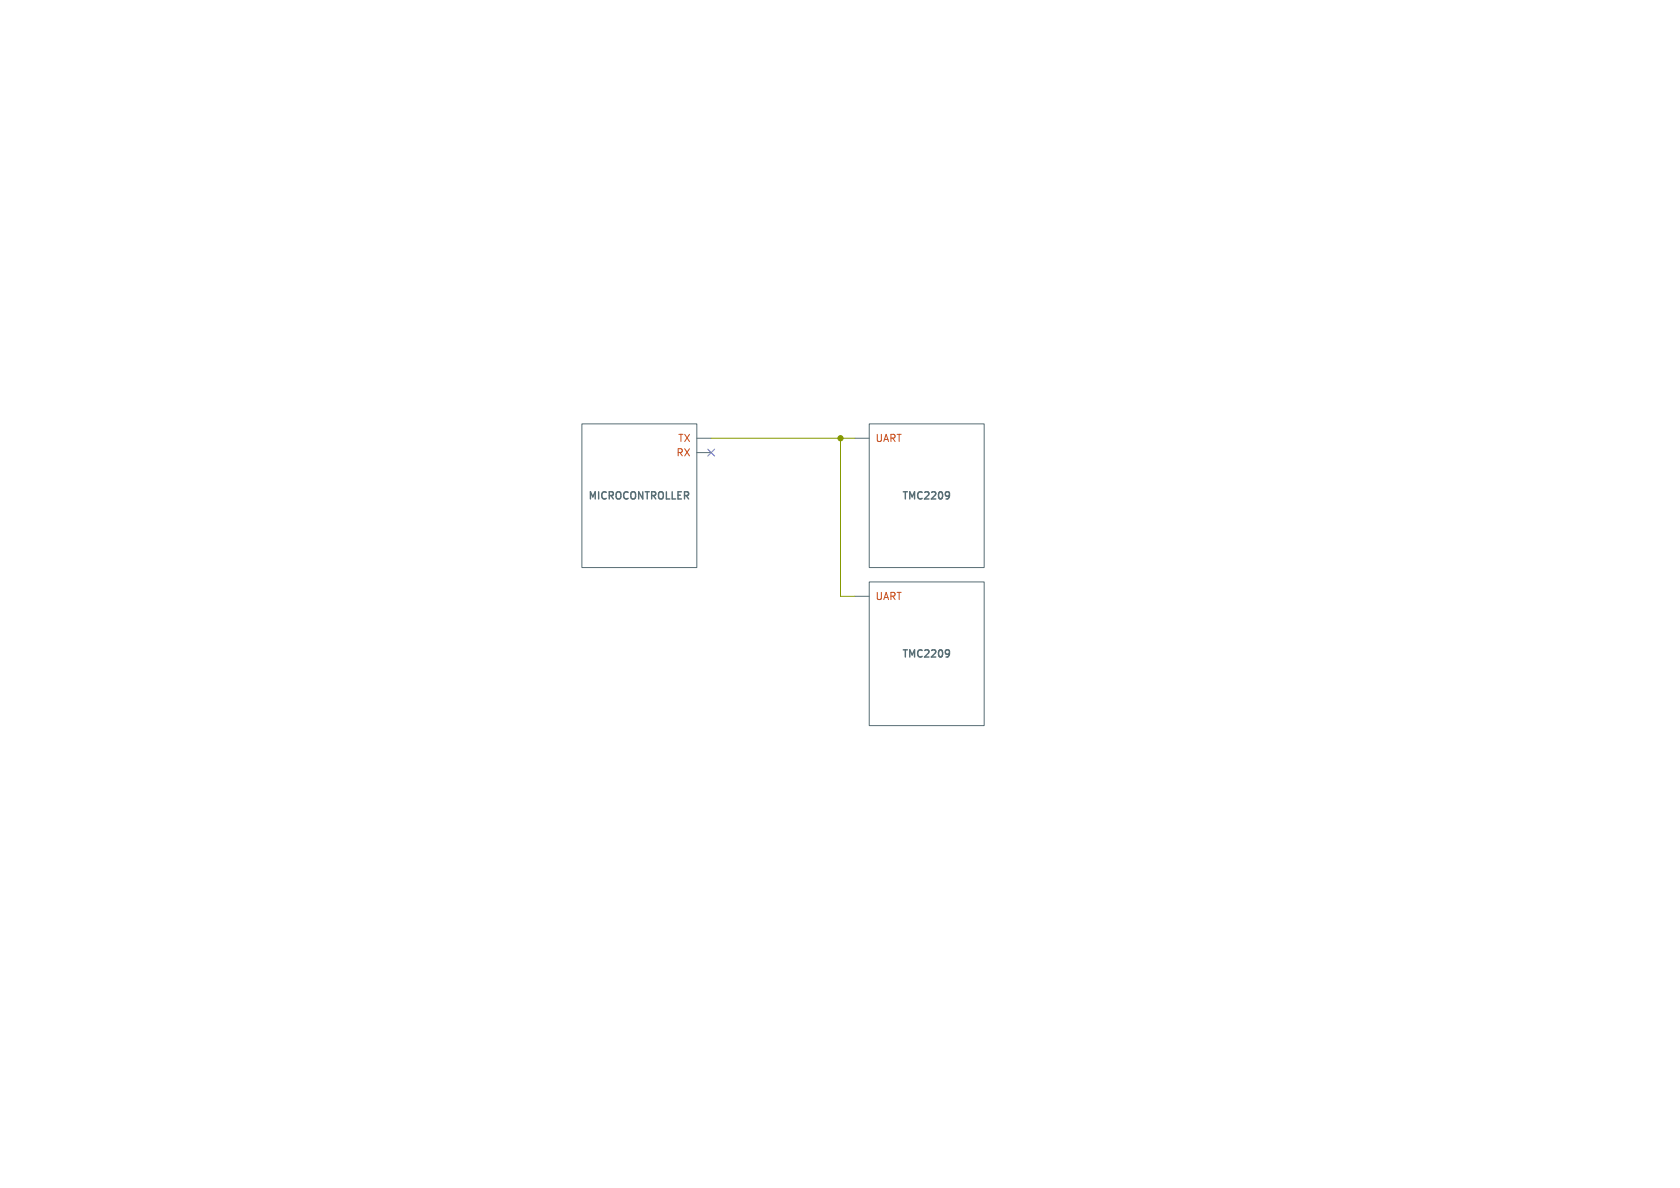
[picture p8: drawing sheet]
<svg xmlns="http://www.w3.org/2000/svg" width="297mm" height="210mm" viewBox="0 0 297 210" stroke-linecap="round" stroke-linejoin="round" font-family="sans-serif">
<path d="M102.9 74.9h20.3v25.4h-20.3zM123.2 77.5h2.5M151.1 77.5h2.6M153.7 74.9h20.3v25.4h-20.3zM123.2 80h2.5M151.1 105.4h2.6M153.7 102.9h20.3v25.4h-20.3z" fill="none" stroke="#586e75" stroke-width=".18"/>
<path d="M167.6 86.9l.2 .2a1.03 1.03 0 0 1-.2 1M167.9 87.5l-.3 .2M167.6 114.9l.2 .1a1.03 1.03 0 0 1-.2 1.1M167.9 115.4l-.3 .3" fill="none" stroke="#586e75" stroke-width=".25"/>
<path d="M125.7 77.5h25.4M148.6 77.5v27.9h2.5" fill="none" stroke="#859900" stroke-width=".18"/>
<path d="M125.1 79.4l1.2 1.2M126.3 79.4l-1.2 1.2" fill="none" stroke="#6c71c4" stroke-width=".18"/>
<circle cx="148.6" cy="77.5" r=".46" fill="#859900" stroke="#859900" stroke-width=".18"/>
<g font-size="1.8" fill="#cb4b16">
<text x="119.5" y="80.9">RX</text>
<text x="119.8" y="78.3">TX</text>
<text x="154.7" y="78.3">UART</text>
<text x="154.7" y="106.3">UART</text>
</g>
<g font-size="1.8" fill="#586e75">
<text x="103.8" y="88.6">MICROCONTROLLER</text>
<text x="159.3" y="88.6">TMC2209</text>
<text x="159.3" y="116.6">TMC2209</text>
</g>
</svg>
